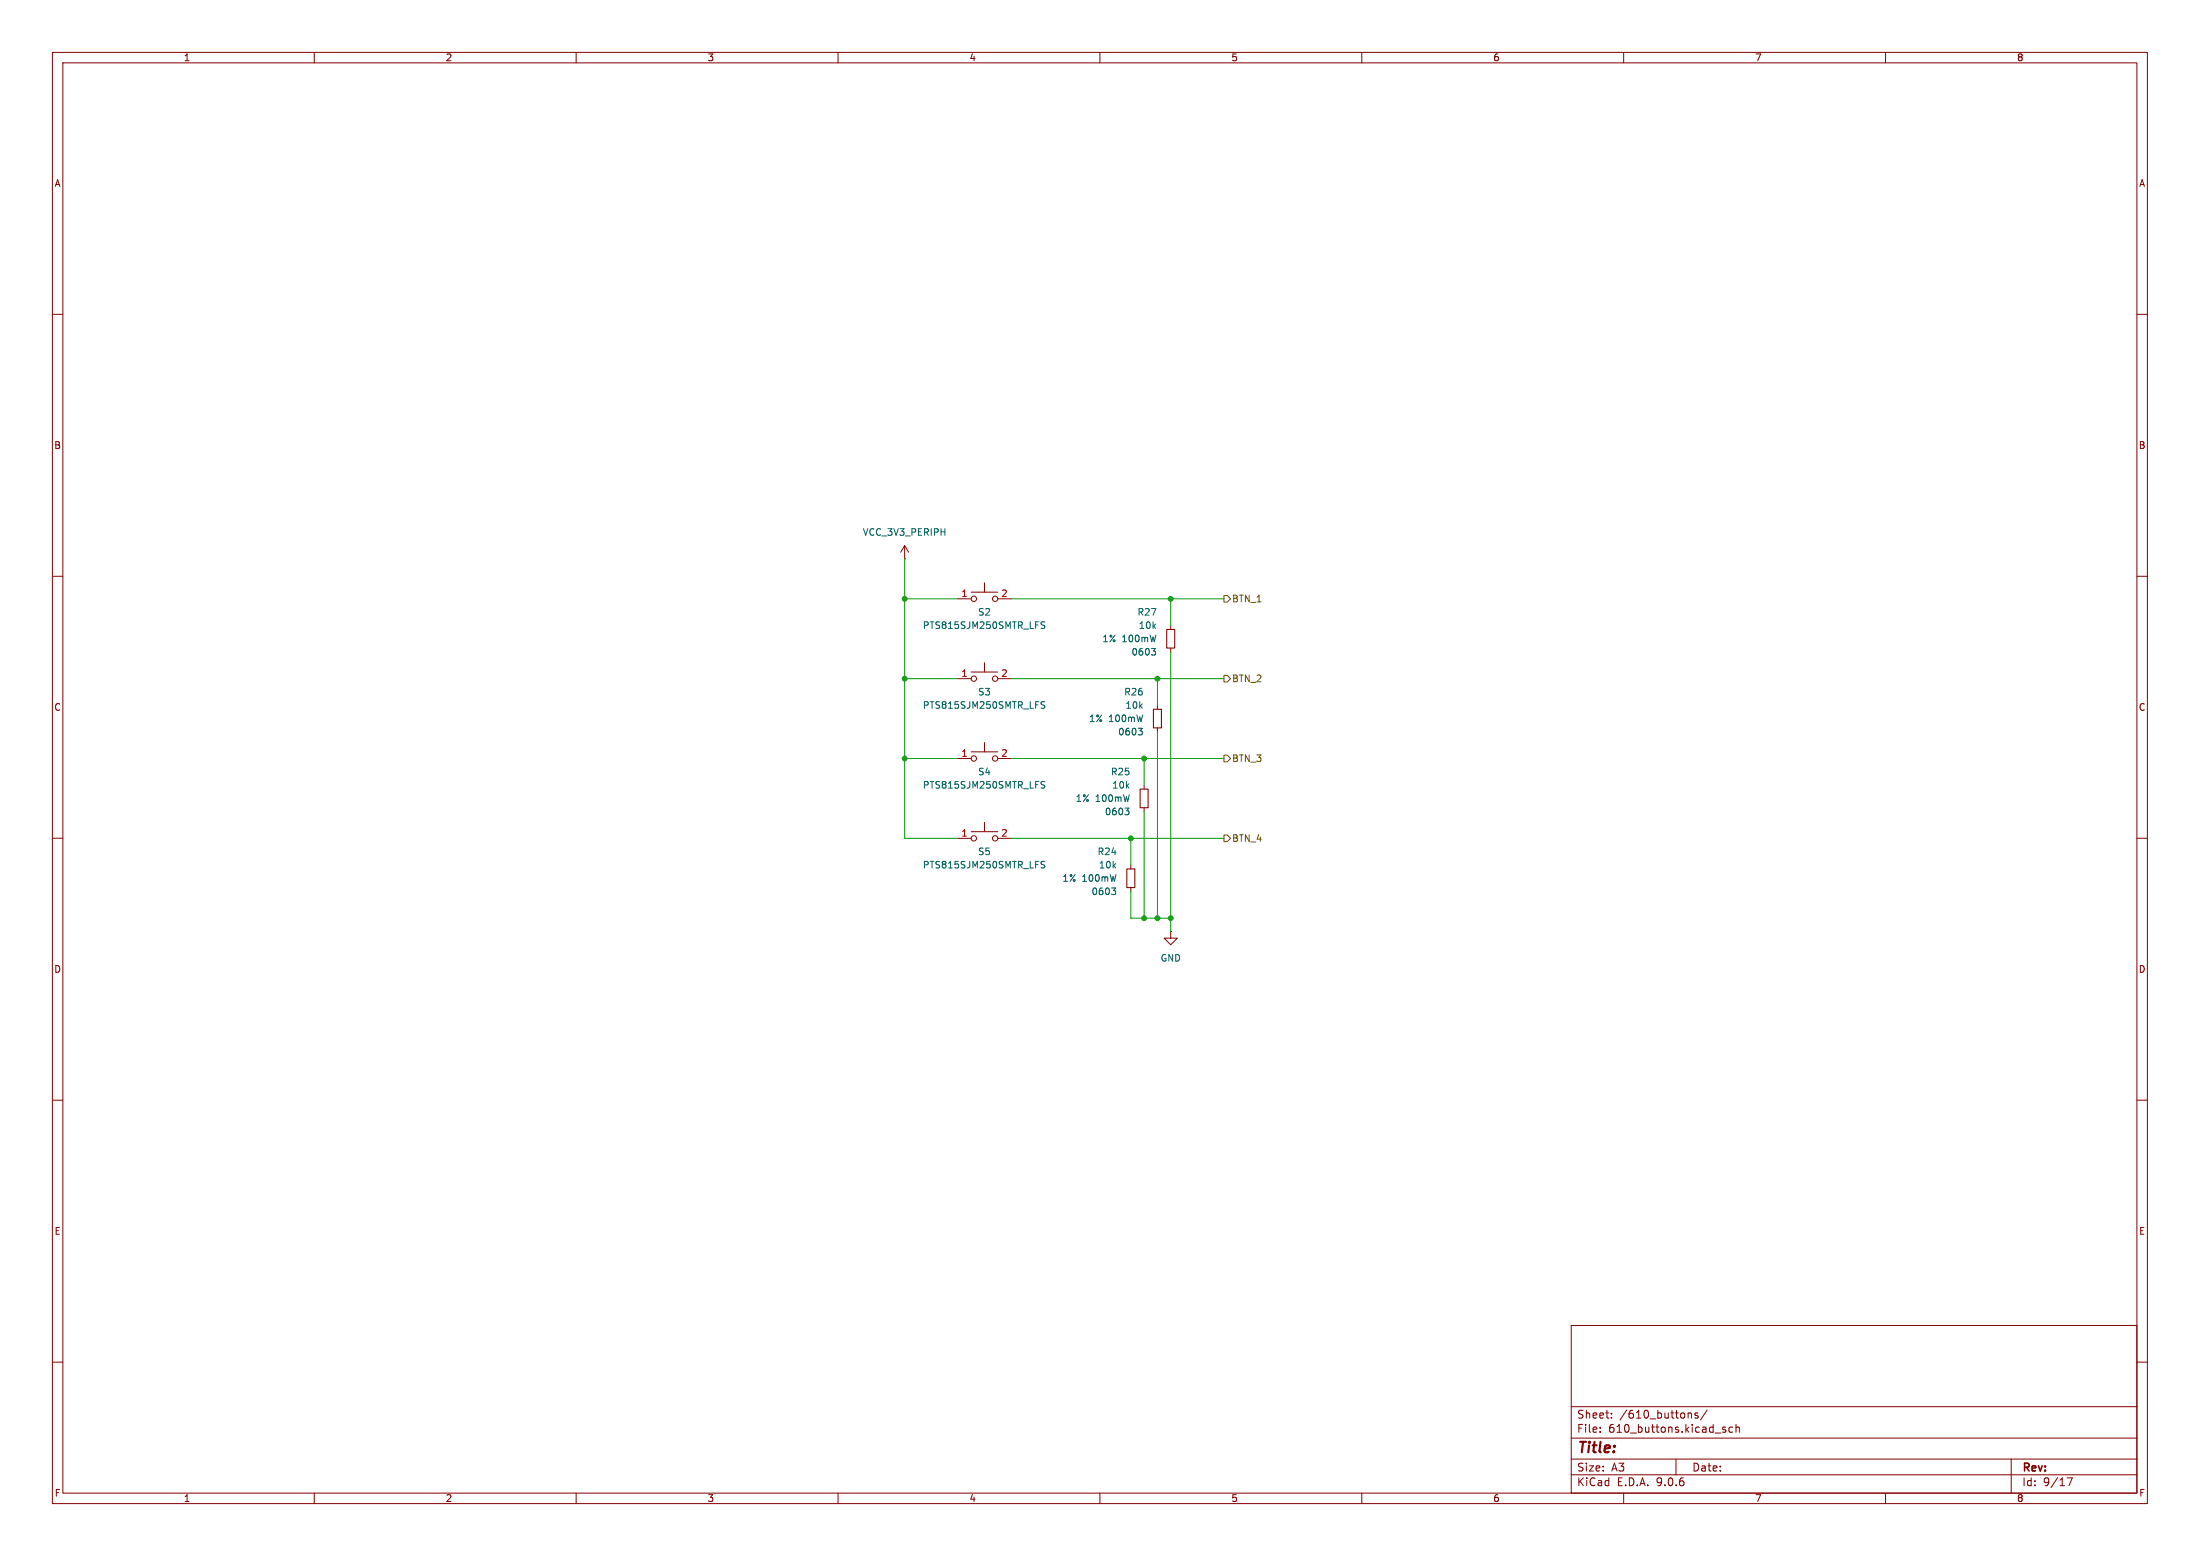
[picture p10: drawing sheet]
<svg xmlns="http://www.w3.org/2000/svg" width="297mm" height="210mm" viewBox="0 0 297 210" stroke-linecap="round" stroke-linejoin="round" font-family="sans-serif">
<g fill="none" stroke="#840000" stroke-width=".14">
<path d="M7.1 7.1h282.8v195.8h-282.8zM8.5 8.5h280v193h-280zM42.4 7.1v1.4M77.8 7.1v1.4M113.1 7.1v1.4M148.5 7.1v1.4M183.8 7.1v1.4M219.2 7.1v1.4M254.6 7.1v1.4M7.1 42.4h1.4M288.5 42.4h1.4M7.1 77.8h1.4"/>
<path d="M122.1 75.4h.1M122.1 73.6l-.5 .9M122.1 73.6l.6 .9M122.1 73.6v1.8M131.1 79.9h3.6M132.9 78.7v1.2M288.5 77.8h1.4M129.3 80.8h1.8M129.3 91.6h1.8M131.1 90.7h3.6M132.9 89.4v1.3M134.7 80.8h1.8"/>
<path d="M134.7 91.6h1.8M155.7 95.7h1.1v2.5h-1.1zM156.3 95.2v.5M156.3 98.2v.6M157.5 85h1.1v2.5h-1.1zM158 84.4v.6M158 87.5v.5M7.1 113.1h1.4M129.3 102.4h1.8M129.3 113.1h1.8M131.1 101.5h3.6M131.1 112.3h3.6"/>
<path d="M132.9 100.2v1.3M132.9 111v1.3M134.7 102.4h1.8M134.7 113.1h1.8M152.1 117.3h1.1v2.5h-1.1zM152.7 116.7v.6M152.7 119.8v.5M153.9 106.5h1.1v2.5h-1.1zM154.5 106v.5M154.5 109v.6M288.5 113.1h1.4M158 125.7v.9h.9l-.9 .9-.8-.9h.8"/>
<path d="M158 125.7h.1M7.1 148.5h1.4M288.5 148.5h1.4M212.1 178.9h76.4v22.6h-76.4zM7.1 183.8h1.4M212.1 199h76.4M212.1 196.9h76.4M212.1 194.1h76.4M212.1 189.9h76.4M216 193.2v.1M216 192.7v.1M217.5 191.3v.1"/>
<path d="M217.5 190.7v.1M226.3 196.9v2.1M228 190.7h.2l.2 .1v.6M229.2 190.7h-.2l-.2 .1 .1 .2 .3 .1v.3h-.4M230.5 190.3l-.9 1.4M232.6 192.9l.3 .1 .1 .1-.1 .2h-.3M232.6 192.7h.3M233.9 192.7l-.3-.1-.2 .2 .1 .5h.4M234.4 192.7l.1-.1 .3 .1v.6M234.4 192.2v1.1M271.5 196.9v4.6M279.1 199.5h.7l-.5 1"/>
<path d="M288.5 183.8h1.4M42.4 201.5v1.4M77.8 201.5v1.4M113.1 201.5v1.4M148.5 201.5v1.4M183.8 201.5v1.4M219.2 201.5v1.4M254.6 201.5v1.4"/>
<circle cx="131.5" cy="91.6" r=".36"/>
<circle cx="131.5" cy="80.8" r=".36"/>
<circle cx="134.3" cy="91.6" r=".36"/>
<circle cx="134.3" cy="80.8" r=".36"/>
<circle cx="131.5" cy="102.4" r=".36"/>
<circle cx="131.5" cy="113.1" r=".36"/>
<circle cx="134.3" cy="102.4" r=".36"/>
<circle cx="134.3" cy="113.1" r=".36"/>
</g>
<path d="M153.7 98.3h.5l-.3 .3M154 98.6l.2 .2v.2l-.2 .2M155.4 87.5h.6l-.3 .4M155.8 87.9l.2 .1v.2l-.2 .2M150.1 119.8h.5l-.3 .4M151.9 109.1h.5l-.3 .3M152.2 109.4l.2 .2v.2l-.2 .2M150.4 120.2l.2 .2v.2l-.2 .1" fill="none" stroke="#004848" stroke-width=".14"/>
<path d="M141.1 84l-.4-.1-.1 .1v.3l.4 .1 .1 .3-.2 .1h-.4M141.1 94.7h-.4l-.1 .1v.2l.4 .2 .1 .2-.2 .2h-.4M141.1 105.5h-.4l-.1 .1v.2l.4 .2 .1 .2-.2 .2-.4-.1M141.1 116.3h-.4h-.1v.3l.4 .2 .1 .2-.2 .2-.4-.1" fill="none" stroke="#006464" stroke-width=".14"/>
<path d="M165.2 91.1h.5l.4 .5-.4 .4h-.5zM165.2 80.4h.5l.4 .4-.4 .5h-.5zM165.2 101.9h.5l.4 .5-.4 .4h-.5zM165.2 112.7h.5l.4 .4-.4 .5h-.5z" fill="none" stroke="#725600" stroke-width=".14"/>
<g fill="none" stroke="#009600" stroke-width=".14">
<path d="M122.1 75.4v37.7h7.2M122.1 80.8h7.2M122.1 91.6h7.2M136.5 80.8h28.7M136.5 91.6h28.7M156.3 91.6v3.6M156.3 98.8v25.1M158 80.8v3.6M158 88v37.7M122.1 102.4h7.2M136.5 102.4h28.7M136.5 113.1h28.7"/>
<path d="M152.7 113.1v3.6M154.5 102.4v3.6M154.5 109.6v14.3M152.7 120.3v3.6h5.3"/>
</g>
<g fill="#009600" stroke="#009600" stroke-width=".14">
<circle cx="122.1" cy="91.6" r=".32"/>
<circle cx="122.1" cy="80.8" r=".32"/>
<circle cx="158" cy="80.8" r=".32"/>
<circle cx="156.3" cy="91.6" r=".32"/>
<circle cx="152.7" cy="113.1" r=".32"/>
<circle cx="154.5" cy="102.4" r=".32"/>
<circle cx="158" cy="123.9" r=".32"/>
<circle cx="156.3" cy="123.9" r=".32"/>
<circle cx="154.5" cy="123.9" r=".32"/>
<circle cx="122.1" cy="102.4" r=".32"/>
</g>
<text font-size="2" fill="#840000" x="212.8" y="196.5">Title:</text>
<g font-size="1.5" fill="#840000">
<text x="212.8" y="191.6">Sheet:</text>
<text x="218.6" y="191.6">/610_buttons/</text>
<text x="212.8" y="193.5">File:</text>
<text x="217.1" y="193.5">610_buttons.kicad_sch</text>
<text x="212.8" y="200.7">KiCad</text>
<text x="212.8" y="198.7">Size:</text>
<text x="217.5" y="198.7">A3</text>
<text x="218.3" y="200.7">E.D.A.</text>
<text x="223.7" y="200.7">9.0.6</text>
<text x="228.4" y="198.7">Date:</text>
<text x="272.9" y="198.9">Rev:</text>
<text x="272.9" y="200.7">Id:</text>
<text x="275.8" y="200.7">9/17</text>
</g>
<g font-size="1.3" fill="#840000">
<text x="24.7" y="8.4">1</text>
<text x="60.1" y="8.4">2</text>
<text x="95.5" y="8.4">3</text>
<text x="130.8" y="8.4">4</text>
<text x="166.2" y="8.4">5</text>
<text x="201.5" y="8.4">6</text>
<text x="236.9" y="8.4">7</text>
<text x="272.2" y="8.4">8</text>
<text x="7.3" y="25.4">A</text>
<text x="288.7" y="25.4">A</text>
<text x="7.2" y="60.7">B</text>
<text x="288.7" y="60.7">B</text>
<text x="7.2" y="96.1">C</text>
<text x="288.7" y="96.1">C</text>
<text x="7.2" y="131.4">D</text>
<text x="288.7" y="131.4">D</text>
<text x="7.3" y="166.8">E</text>
<text x="288.7" y="166.8">E</text>
<text x="7.3" y="202.1">F</text>
<text x="24.7" y="202.9">1</text>
<text x="60.1" y="202.9">2</text>
<text x="95.5" y="202.9">3</text>
<text x="130.8" y="202.9">4</text>
<text x="166.2" y="202.9">5</text>
<text x="201.5" y="202.9">6</text>
<text x="236.9" y="202.9">7</text>
<text x="272.2" y="202.9">8</text>
<text x="288.7" y="202.1">F</text>
</g>
<g font-size="1.3" fill="#006464">
<text x="116.4" y="72.5">VCC_3V3_PERIPH</text>
<text x="132" y="83.2">S2</text>
<text x="153.5" y="83.2">R27</text>
<text x="124.5" y="85">PTS815SJM250SMTR_LFS</text>
<text x="153.7" y="85">10k</text>
<text x="124.5" y="95.8">PTS815SJM250SMTR_LFS</text>
<text x="132" y="94">S3</text>
<text x="151.7" y="94">R26</text>
<text x="151.9" y="95.8">10k</text>
<text x="124.5" y="106.6">PTS815SJM250SMTR_LFS</text>
<text x="132" y="104.8">S4</text>
<text x="149.9" y="104.8">R25</text>
<text x="150.1" y="106.6">10k</text>
<text x="124.5" y="117.4">PTS815SJM250SMTR_LFS</text>
<text x="132" y="115.6">S5</text>
<text x="148.1" y="115.6">R24</text>
<text x="148.3" y="117.4">10k</text>
<text x="156.6" y="129.9">GND</text>
</g>
<g font-size="1.3" fill="#a90000">
<text x="129.7" y="80.6">1</text>
<text x="135.1" y="80.6">2</text>
<text x="129.7" y="91.4">1</text>
<text x="135.1" y="91.4">2</text>
<text x="129.7" y="102.2">1</text>
<text x="135.1" y="102.2">2</text>
<text x="129.7" y="113">1</text>
<text x="135.1" y="113">2</text>
</g>
<g font-size="1.3" fill="#725600">
<text x="166.3" y="81.4">BTN_1</text>
<text x="166.3" y="92.2">BTN_2</text>
<text x="166.3" y="103">BTN_3</text>
<text x="166.3" y="113.8">BTN_4</text>
</g>
<g font-size="1.3" fill="#004848">
<text x="148.7" y="86.8">1%</text>
<text x="151.5" y="86.8">100mW</text>
<text x="152.7" y="88.6">0603</text>
<text x="147" y="97.6">1%</text>
<text x="149.7" y="97.6">100mW</text>
<text x="150.9" y="99.4">0603</text>
<text x="145.2" y="108.4">1%</text>
<text x="147.9" y="108.4">100mW</text>
<text x="149.1" y="110.2">0603</text>
<text x="143.4" y="119.1">1%</text>
<text x="146.1" y="119.1">100mW</text>
<text x="147.3" y="120.9">0603</text>
</g>
</svg>
